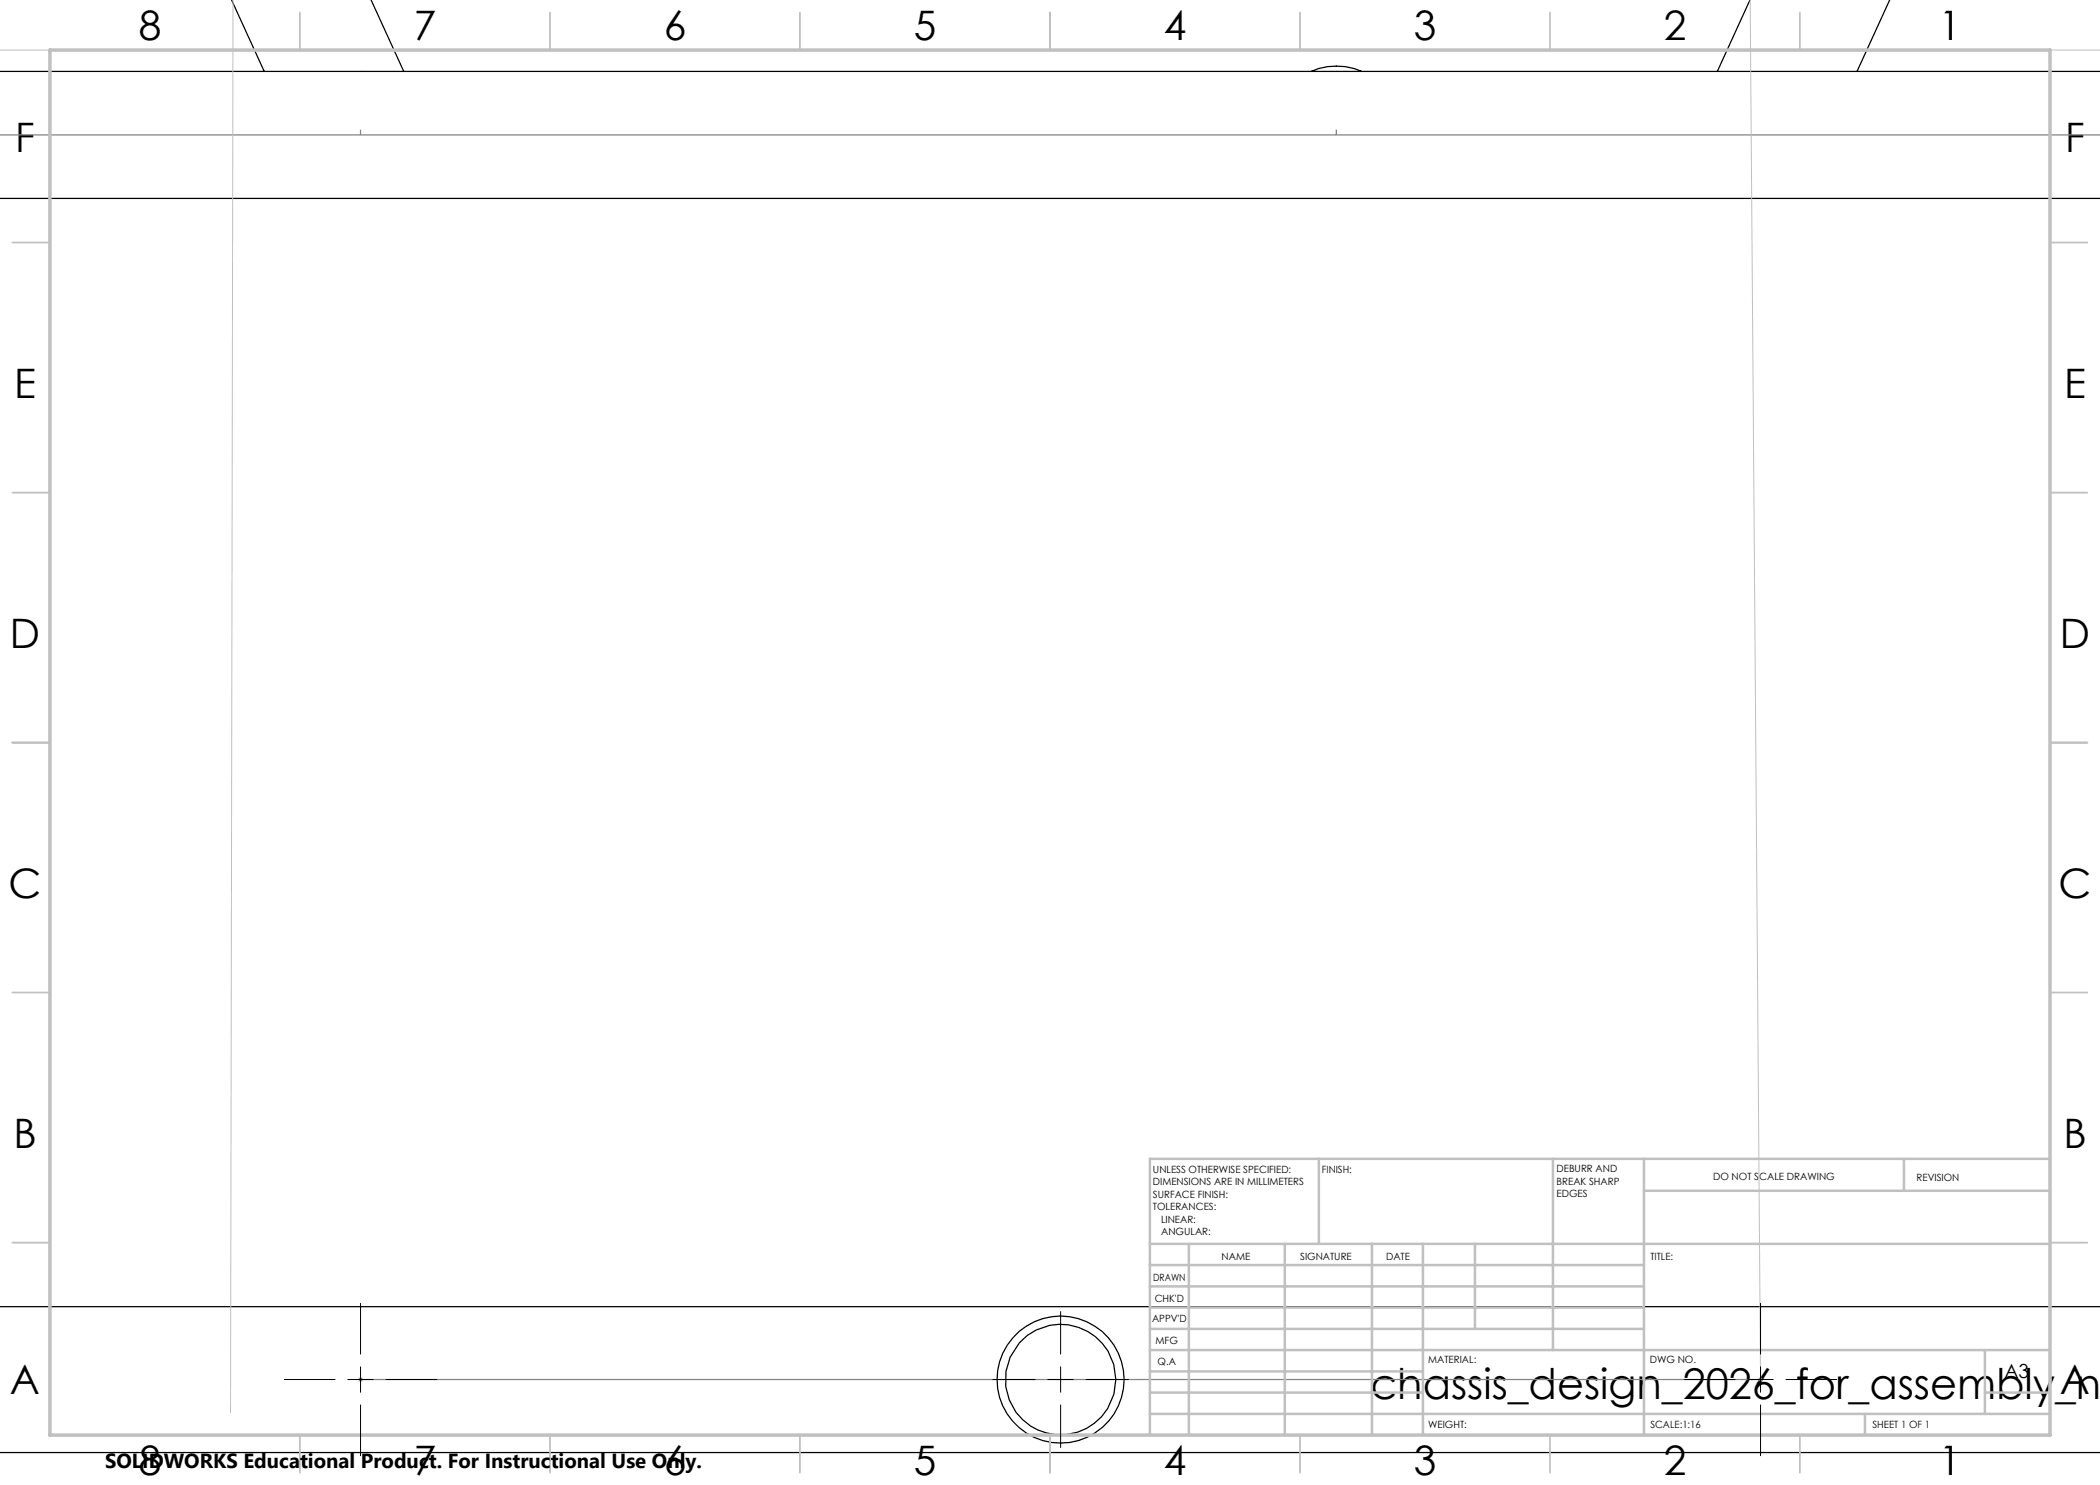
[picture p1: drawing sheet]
<svg xmlns="http://www.w3.org/2000/svg" width="420mm" height="297mm" viewBox="0 0 420 297" stroke-linecap="round" stroke-linejoin="round" font-family="sans-serif">
<g fill="none" stroke="#000" stroke-width=".25">
<path d="M46.3 -.1l6.5 14.4M74.2 -.1l6.6 14.4M350 -.1l-6.5 14.4M378 -.1l-6.6 14.4M0 14.3h420M262.2 14.3a12.6 12.6 0 0 1 10.1 0M-.1 39.7h420.1M-.1 261.3h420.1M-.1 290.5h420.1"/>
<circle cx="212.1" cy="275.9" r="11.1"/>
<circle cx="212.1" cy="275.9" r="12.7"/>
</g>
<path d="M71.6 275.9h1M71.8 275.6l.7 .7M72.1 275.4v1M72.5 275.6l-.7 .7M351.6 275.9h1M351.8 275.6l.7 .7M352.1 275.4v1M352.5 275.6l-.7 .7" fill="none" stroke="#808080" stroke-width=".2"/>
<path d="M0 27h420M72.1 25.9v1.1M267.3 25.9v1.1M72.1 275.9h.1M72.1 275.9h280M352.1 275.9h.1" fill="none" stroke="#808080" stroke-width=".25"/>
<path d="M46.6 0l-.5 282.6M350 0l2.1 275.9M-.1 10h420.1" fill="none" stroke="#c0c0c0" stroke-width=".2"/>
<g fill="none" stroke="#c0c0c0" stroke-width=".35">
<path d="M60 2.5v7.5M110 2.5v7.5M160 2.5v7.5M210 2.5v7.5M260 2.5v7.5M310 2.5v7.5M360 2.5v7.5M2.5 48.5h7.5M410 48.5h7.5M2.5 98.5h7.5M410 98.5h7.5M2.5 148.5h7.5"/>
<path d="M410 148.5h7.5M2.5 198.5h7.5M410 198.5h7.5M2.5 248.5h7.5M410 248.5h7.5M60 287v7.5M110 287v7.5M160 287v7.5M210 287v7.5M260 287v7.5M310 287v7.5M360 287v7.5"/>
</g>
<g fill="none" stroke="#c0c0c0" stroke-width=".5">
<path d="M263.8 231.8v17M310.6 231.8v38.2M328.8 231.8v55.2M328.8 238.2h81.2M380.8 231.8v6.4M410 231.8h-180v55.2M230 248.8h180M230 257.3h98.8M230 253h98.8M237.8 248.8v38.2M257 248.8v38.2M274.4 248.8v38.2"/>
<path d="M284.6 248.8v38.2M295 248.8v17M230 265.8h98.8M230 261.5h98.8M230 278.5h54.6M230 274.3h54.6M230 270h180M397 278.5h13M397 270v12.8M230 282.8h180M373 282.8v4.2"/>
</g>
<path d="M10 10h400v277h-400z" fill="none" stroke="#c0c0c0" stroke-width=".7"/>
<g fill="none" stroke="#000" stroke-width=".2">
<path d="M56.9 275.9h10.1M69.6 275.9h5M72.1 260.7v10.1M72.1 273.4v5M77.2 275.9h10.1M198.5 275.9h8.5M209.6 275.9h5.1M212.1 262.3v8.5M212.1 273.4v5M217.2 275.9h8.5M336.9 275.9h10.1M349.6 275.9h5"/>
<path d="M352.1 260.7v10.1M352.1 273.4v5M357.2 275.9h10.1M72.1 281v10.1M212.1 281v8.5M352.1 281v10.1"/>
</g>
<text font-size="8.5" x="274.1" y="279.7">chassis_design_2026_for_assembly_ne</text>
<g font-size="8.1">
<text x="27.7" y="8">8</text>
<text x="82.7" y="8">7</text>
<text x="132.7" y="8">6</text>
<text x="182.7" y="8">5</text>
<text x="232.7" y="8">4</text>
<text x="282.7" y="8">3</text>
<text x="332.7" y="8">2</text>
<text x="387.7" y="8">1</text>
<text x="3" y="30.4">F</text>
<text x="413" y="30.4">F</text>
<text x="2.8" y="79.6">E</text>
<text x="412.8" y="79.6">E</text>
<text x="2" y="129.6">D</text>
<text x="412" y="129.6">D</text>
<text x="1.7" y="179.6">C</text>
<text x="411.7" y="179.6">C</text>
<text x="2.7" y="229.6">B</text>
<text x="412.7" y="229.6">B</text>
<text x="2" y="278.9">A</text>
<text x="412" y="278.9">A</text>
<text x="27.7" y="295">8</text>
<text x="82.7" y="295">7</text>
<text x="132.7" y="295">6</text>
<text x="182.7" y="295">5</text>
<text x="232.7" y="295">4</text>
<text x="282.7" y="295">3</text>
<text x="332.7" y="295">2</text>
<text x="387.7" y="295">1</text>
</g>
<text font-size="4.1" x="21" y="293.7">SOLIDWORKS Educational Product. For Instructional Use Only.</text>
<text font-size="3.9" x="400.9" y="275.5">A3</text>
<g font-size="2">
<text x="230.6" y="234.6">UNLESS OTHERWISE SPECIFIED:</text>
<text x="230.6" y="237.1">DIMENSIONS ARE IN MILLIMETERS</text>
<text x="230.6" y="239.6">SURFACE FINISH:</text>
<text x="264.4" y="234.6">FINISH:</text>
<text x="311.3" y="234.5">DEBURR AND</text>
<text x="311.3" y="237">BREAK SHARP</text>
<text x="311.3" y="239.5">EDGES</text>
<text x="342.6" y="236">DO NOT SCALE DRAWING</text>
<text x="383.3" y="236.2">REVISION</text>
<text x="230.6" y="242.1">TOLERANCES:</text>
<text x="232.2" y="244.6">LINEAR:</text>
<text x="232.2" y="247.1">ANGULAR:</text>
<text x="244.3" y="252">NAME</text>
<text x="260" y="251.9">SIGNATURE</text>
<text x="277.2" y="251.9">DATE</text>
<text x="330.1" y="251.9">TITLE:</text>
<text x="230.6" y="256.1">DRAWN</text>
<text x="230.9" y="260.3">CHK'D</text>
<text x="230.4" y="264.4">APPV'D</text>
<text x="231.1" y="268.8">MFG</text>
<text x="231.5" y="273">Q.A</text>
<text x="285.6" y="272.5">MATERIAL:</text>
<text x="330" y="272.5">DWG NO.</text>
<text x="285.6" y="285.5">WEIGHT:</text>
<text x="330.1" y="285.6">SCALE:1:16</text>
<text x="374.5" y="285.6">SHEET 1 OF 1</text>
</g>
</svg>
